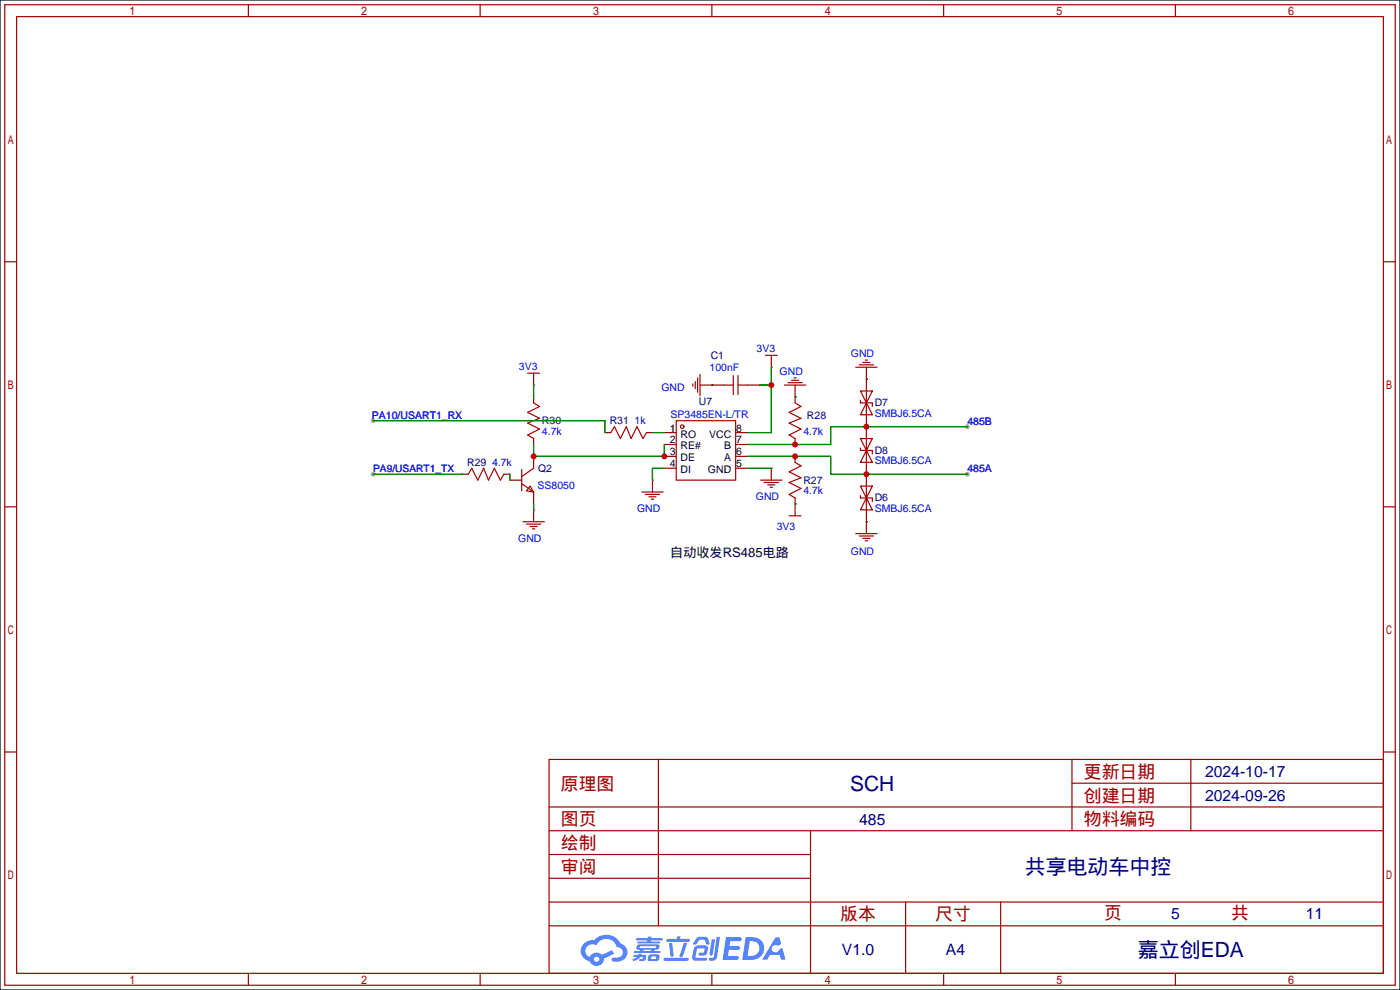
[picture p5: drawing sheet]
<svg xmlns="http://www.w3.org/2000/svg" width="299mm" height="212mm" viewBox="0 0 299 212" stroke-linecap="round" stroke-linejoin="round" font-family="sans-serif">
<path d="M0 0h299.2v211.6h-299.2z" fill="#fff" stroke="#000" stroke-width=".25"/>
<g fill="#999">
<circle cx="79.8" cy="101.3" r=".51"/>
<circle cx="206.8" cy="101.3" r=".51"/>
<circle cx="206.8" cy="91.2" r=".51"/>
<circle cx="79.8" cy="89.9" r=".51"/>
</g>
<g fill="none" stroke="#a10000" stroke-width=".25">
<path d="M1 1h297.2v209.6h-297.2zM3.6 3.6h292.1v204.4h-292.1zM53.1 1v2.6M102.6 1v2.6M152.1 1v2.6M201.7 1v2.6M251.2 1v2.6M1 55.9h2.6M295.7 55.9h2.5M1 108.3h2.6M295.7 108.3h2.5M1 160.7h2.6"/>
<path d="M117.3 162.3h178.4v45.7h-178.4zM117.3 177.5h178.4M117.3 172.5h178.4M140.7 162.3v35.6M173.2 177.5v30.5M229.1 162.3v15.2M229.1 167.4h66.6M254.5 162.3v15.2M295.7 160.7h2.5M117.3 182.6h55.9M117.3 197.9h178.4M117.3 192.8h178.4"/>
<path d="M117.3 187.7h55.9M193.5 192.8v15.2M213.9 192.8v15.2M53.1 208v2.6M102.6 208v2.6M152.1 208v2.6M201.7 208v2.6M251.2 208v2.6"/>
</g>
<g fill="#5487ff">
<path d="M155.2 200.3h2.6a.48 .48 0 0 1 .7 .4 .48 .48 0 0 1-.6 .4h-1.8l-.2 1.1h1.9a.43 .43 0 0 1 .4 .4 .43 .43 0 0 1-.5 .4h-1.9l-.2 1.3h1.7a.45 .45 0 0 1 .5 .2 .45 .45 0 0 1-.1 .6h-3.3z"/>
<path d="M165.7 200.3h.9l.4 1.5-.8 .3a.84 .84 0 0 0-1.2 .3 .84 .84 0 0 0 .4 1.1 .84 .84 0 0 0 1.1-.4l.1-.2 .6-.3 .7 2.5h-1l-.2-1h-2.1l-.6 1h-1.1z"/>
<path d="M152.1 200.8h.7l-.5 3.1a.36 .36 0 0 1-.3 .3 .36 .36 0 0 1-.4-.3z"/>
<path d="M153.2 200.2h.7l-.6 4.3a1.13 1.13 0 0 1-1.8 .6l.2-.4h.7l.2-.2z"/>
<path d="M148.9 200.6l.6-.4h1a.77 .77 0 0 1 .9 .5l.3 1-.2 .2h-.5l-.3-.9-.2-.2-1 .1-.7 1-.6-.1-.1-.2z"/>
<path d="M148.4 202.4l.6-.3h1.7a.81 .81 0 0 1 .7 .5 .81 .81 0 0 1-.2 .8 .81 .81 0 0 1-.9 .8h-.7a.32 .32 0 0 1-.3-.3 .32 .32 0 0 1 .4-.3h.7l.2-.9-1.6 .1-.4 1.8 2.2 .1a.32 .32 0 0 1 .3 .4 .32 .32 0 0 1-.4 .2h-2.2l-.5-.3-.1-.5z"/>
<path d="M141.9 204.7h5a.33 .33 0 0 1 .3 .3 .33 .33 0 0 1-.3 .3h-4.9l-.2-.1z"/>
<path d="M146.1 201.5h.8l-.7 2a.98 .98 0 0 1-.7 1.1l-.3-.3z"/>
<path d="M143 201.6h.7l.3 2.5a.34 .34 0 0 1-.3 .4 .34 .34 0 0 1-.4-.3z"/>
<path d="M142.5 200.7h2.1l.3-.6h.6l-.1 .6h1.7a.32 .32 0 0 1 .4 .3 .32 .32 0 0 1-.4 .3h-4.5l-.2-.2z"/>
<path d="M135.5 204.1h.9l.1-.3h.6v.3h.8a.82 .82 0 0 1-.5 1.3h-.8v-.4l.7-.1 .1-.3a.68 .68 0 0 0-1 .4l-1.1 .4-.1-.4 .9-.5h-.7z"/>
<path d="M136 200.5h2.4l.1-.3h.7v.3h2.2l.2 .3-.2 .2h-2.3v.2h1.8l.2 .3-.2 .1h-4.5l-.1-.4h2l.1-.2h-2.3l-.1-.2z"/>
<path d="M159.4 200.3l-.8 4.9h1.7a2.5 2.5 0 0 0 3-2.5 2.5 2.5 0 0 0-3.1-2.4zM160.3 201.1a1.61 1.61 0 0 1 2 1.5 1.61 1.61 0 0 1-1.8 1.7h-.7z"/>
<path d="M136.2 202a.55 .55 0 0 0-.2 .8 .55 .55 0 0 0 .7 .2l.1 .3h-1.3v.3l5.4 .1 .3-.2-.2-.2h-1.2l.2-.3a.7 .7 0 0 0 .8-.3 .7 .7 0 0 0 0-.8l-4.2-.1zM136.8 202.3l3.3-.1 .1 .1-.2 .3h-3.2zM137.5 203h1.7l-.2 .3h-1.4z"/>
<path d="M138.6 204.2a1.05 1.05 0 0 0 0 1.2 2.91 2.91 0 0 0 2.2-.2 .98 .98 0 0 0 0-1.2h-1.6zM139.2 204.5l.9-.1 .1 .4-.2 .2-.8-.1z"/>
<path d="M124.9 201.6a2.23 2.23 0 0 0-.7 2.3 2.23 2.23 0 0 0 1.8 1.6 1.58 1.58 0 0 0 1.8 .9 1.58 1.58 0 0 0 1.3-1.5l2.2-1.1-.5-.7-2.1 1a1.65 1.65 0 0 0-2.7 .4 1.45 1.45 0 0 1-.8-1.9 1.45 1.45 0 0 1 2-.7l.3 .1a2.3 2.3 0 0 1 2.3-1.3 2.3 2.3 0 0 1 2 1.7 1.12 1.12 0 0 1 1.3 1 1.12 1.12 0 0 1-1.1 1.2h-.7a.45 .45 0 0 0-.6 .4 .45 .45 0 0 0 .5 .5 2.21 2.21 0 0 0 2.2-.5 2.21 2.21 0 0 0 .5-2.3 2.13 2.13 0 0 0-1.3-1.1 3.3 3.3 0 0 0-5.6-.7l-1.1 .1zM127 205a.57 .57 0 0 1 1.1 0 .57 .57 0 0 1-1.1 0z"/>
</g>
<g fill="none" stroke="#a10000" stroke-width=".25">
<path d="M112.8 79.8h2.5M114 79.8v2.5M163.6 75.9h2.5M164.8 75.9v2.6M182.9 78.5h4.6M183.6 78h3.1M184.4 77.5h1.5M184.9 77h.5M185.2 78.5v2.5M114 86.1l1.3 .8-2.5 1.2 2.5 1.3-2.5 1 2.5 1.3-2.5 1.3 1.2 .7M130.6 92.5l.7-1.3 1.3 2.5 1.3-2.5 1 2.5 1.2-2.5 1.3 2.5 .8-1.2M144.5 89.9h12.7v12.7h-12.7z"/>
<path d="M148.1 82v.5M148.6 81.5v1.6M149.1 80.8v3M149.6 82.3h2.5M149.6 80v4.6M154.7 82.3h2M156.7 80.3v4M157.7 82.3h2.1M157.7 80.3v4M167.6 82.3h4.6M168.4 81.8h3M169.2 81.3h1.5"/>
<path d="M169.7 80.8h.5M169.9 82.3v2.5M169.9 98.8l1.3 .8-2.5 1.2 2.5 1.3-2.5 1 2.5 1.3-2.5 1.3 1.2 .7M169.9 86.1l1.3 .8-2.5 1.2 2.5 1.3-2.5 1 2.5 1.3-2.5 1.3 1.2 .7M183.9 83.6h2.5l-1.2 2.5zM183.9 93.7h2.5l-1.2 2.6zM183.9 85.6v.5h2.5v.8M183.9 95.8v.5h2.5v.7M185.2 86.1l1.2 2.5h-2.5zM185.2 96.3l1.2 2.5h-2.5zM100.1 101.3l.7-1.2 1.3 2.5 1.3-2.5 1 2.5 1.3-2.5 1.2 2.5 .8-1.3M111.5 103.4l2.5 1.8"/>
<path d="M111.5 100.3v4.6M111.8 111.5h4.5M112.5 112h3.1M113.3 103.9l.7 1.3-1.5-.3zM113.3 112.5h1.5M113.8 113h.5M114 109v2.5M114 100.1l-2.5 1.8M137.2 105.2h4.5M137.9 105.7h3.1M138.7 106.2h1.5M139.2 106.7h.5"/>
<path d="M139.4 102.6v2.6M162.6 102.6h4.5M163.3 103.1h3.1M164.1 103.6h1.5M164.6 104.1h.5M164.8 100.1v2.5M168.7 110.2h2.5M169.9 107.7v2.5M182.9 114h4.6M183.6 114.6h3.1M183.9 103.9h2.5l-1.2 2.5zM183.9 105.9v.5h2.5v.8"/>
<path d="M184.4 115.1h1.5M184.9 115.6h.5M185.2 106.4l1.2 2.6h-2.5zM185.2 111.5v2.5"/>
<circle cx="145.8" cy="91.2" r=".38"/>
</g>
<g fill="none" stroke="#870000" stroke-width=".25">
<path d="M164.8 78.5h.1M114 82.3h.1M114 84.8v1.3M114 93.7v1.3M114 97.5v2.6M129.3 92.5h1.3M138.2 92.5h1.2M142 92.5h2.5M142 95h2.5M142 97.5h2.5M152.1 82.3h.1M152.1 82.3h2.6"/>
<path d="M157.2 92.5h2.6M157.2 95h2.6M157.2 97.5h2.6M159.8 82.3h2.5M169.9 84.8h.1M169.9 84.8v1.3M169.9 93.7v1.3M169.9 97.5v1.3M185.2 81h.1M185.2 81v30.5M98.8 101.3h1.3M107.7 101.3h1.3"/>
<path d="M109 102.6h2.5M114 109h.1M114 105.2v2.5M139.4 102.6h.1M142 100.1h2.5M157.2 100.1h2.6M164.8 100.1h.1M169.9 107.7h.1M169.9 106.4v1.3M185.2 111.5h.1"/>
</g>
<g fill="none" stroke="#008700" stroke-width=".25">
<path d="M164.8 78.5v14h-5M79.8 89.9h49.5v2.6M114 95v2.5h28v-2.5M114 82.3v2.5M139.4 92.5h2.6M152.1 82.3h.1M159.8 97.5h17.7v3.8h29.3M162.3 82.3h2.5M169.9 84.8h.1M185.2 81h.1M206.8 91.2h-29.3v3.8h-17.7M79.8 101.3h19"/>
<path d="M109 101.3v1.3M114 107.7v1.3M142 100.1h-2.6v2.5M159.8 100.1h5M169.9 107.7h.1M185.2 111.5h.1"/>
</g>
<g fill="#c00">
<circle cx="164.8" cy="82.3" r=".63"/>
<circle cx="142" cy="97.5" r=".63"/>
<circle cx="114" cy="97.5" r=".63"/>
<circle cx="185.2" cy="101.3" r=".63"/>
<circle cx="169.9" cy="97.5" r=".63"/>
<circle cx="185.2" cy="91.2" r=".63"/>
<circle cx="169.9" cy="95" r=".63"/>
</g>
<g font-size="4.5" fill="#000080">
<text x="181.7" y="169">SCH</text>
<text x="219" y="186.8">共享电动车中控</text>
<text x="243.2" y="204.6">嘉立创EDA</text>
</g>
<g font-size="3.8" fill="#a00000">
<text x="231.6" y="166.2">更新日期</text>
<text x="119.9" y="168.8">原理图</text>
<text x="231.6" y="171.3">创建日期</text>
<text x="119.9" y="176.4">图页</text>
<text x="231.6" y="176.4">物料编码</text>
<text x="119.9" y="181.5">绘制</text>
<text x="119.9" y="186.6">审阅</text>
<text x="179.6" y="196.7">版本</text>
<text x="199.9" y="196.7">尺寸</text>
<text x="236" y="196.5">页</text>
<text x="263.1" y="196.5">共</text>
</g>
<g font-size="3.4" fill="#000080">
<text x="257.6" y="166.1">2024-10-17</text>
<text x="257.6" y="171.2">2024-09-26</text>
<text x="183.6" y="176.2">485</text>
<text x="250.3" y="196.3">5</text>
<text x="279.1" y="196.3">11</text>
<text x="179.9" y="204.2">V1.0</text>
<text x="202.2" y="204.2">A4</text>
</g>
<text font-size="2.8" x="143.3" y="119">自动收发RS485电路</text>
<g font-size="2.2" fill="#000080">
<text x="151.9" y="76.7">C1</text>
<text x="149.4" y="86.7">U7</text>
<text x="172.5" y="89.5">R28</text>
<text x="186.9" y="86.9">D7</text>
<text x="115.8" y="90.6">R30</text>
<text x="130.3" y="90.7">R31</text>
<text x="99.8" y="99.6">R29</text>
<text x="115" y="100.8">Q2</text>
<text x="186.9" y="97">D8</text>
<text x="171.7" y="103.3">R27</text>
<text x="186.9" y="107.2">D6</text>
</g>
<g font-size="2.2" fill="#00f">
<text x="161.7" y="75.3">3V3</text>
<text x="181.9" y="76.4">GND</text>
<text x="110.9" y="79.1">3V3</text>
<text x="141.4" y="83.5">GND</text>
<text x="151.7" y="79.2">100nF</text>
<text x="166.6" y="80.2">GND</text>
<text x="79.5" y="89.5">PA10/USART1_RX</text>
<text x="143.3" y="89.3">SP3485EN-L/TR</text>
<text x="186.9" y="89.1">SMBJ6.5CA</text>
<text x="115.8" y="92.9">4.7k</text>
<text x="135.6" y="90.7">1k</text>
<text x="171.7" y="92.9">4.7k</text>
<text x="206.8" y="90.7">485B</text>
<text x="79.8" y="100.9">PA9/USART1_TX</text>
<text x="105.2" y="99.6">4.7k</text>
<text x="186.9" y="99.3">SMBJ6.5CA</text>
<text x="206.8" y="100.9">485A</text>
<text x="114.9" y="104.6">SS8050</text>
<text x="161.5" y="106.9">GND</text>
<text x="171.7" y="105.6">4.7k</text>
<text x="136.1" y="109.4">GND</text>
<text x="166" y="113.2">3V3</text>
<text x="186.9" y="109.4">SMBJ6.5CA</text>
<text x="110.7" y="115.7">GND</text>
<text x="181.9" y="118.5">GND</text>
</g>
<g font-size="2.2">
<text x="143.2" y="92.2">1</text>
<text x="143.2" y="94.8">2</text>
<text x="145.5" y="93.5">RO</text>
<text x="151.6" y="93.5">VCC</text>
<text x="157.4" y="94.8">7</text>
<text x="157.4" y="92.2">8</text>
<text x="143.2" y="97.3">3</text>
<text x="143.2" y="99.9">4</text>
<text x="145.5" y="96.1">RE#</text>
<text x="145.5" y="98.6">DE</text>
<text x="145.5" y="101.1">DI</text>
<text x="151.3" y="101.1">GND</text>
<text x="154.8" y="98.6">A</text>
<text x="154.8" y="96.1">B</text>
<text x="157.4" y="99.9">5</text>
<text x="157.4" y="97.3">6</text>
</g>
</svg>
